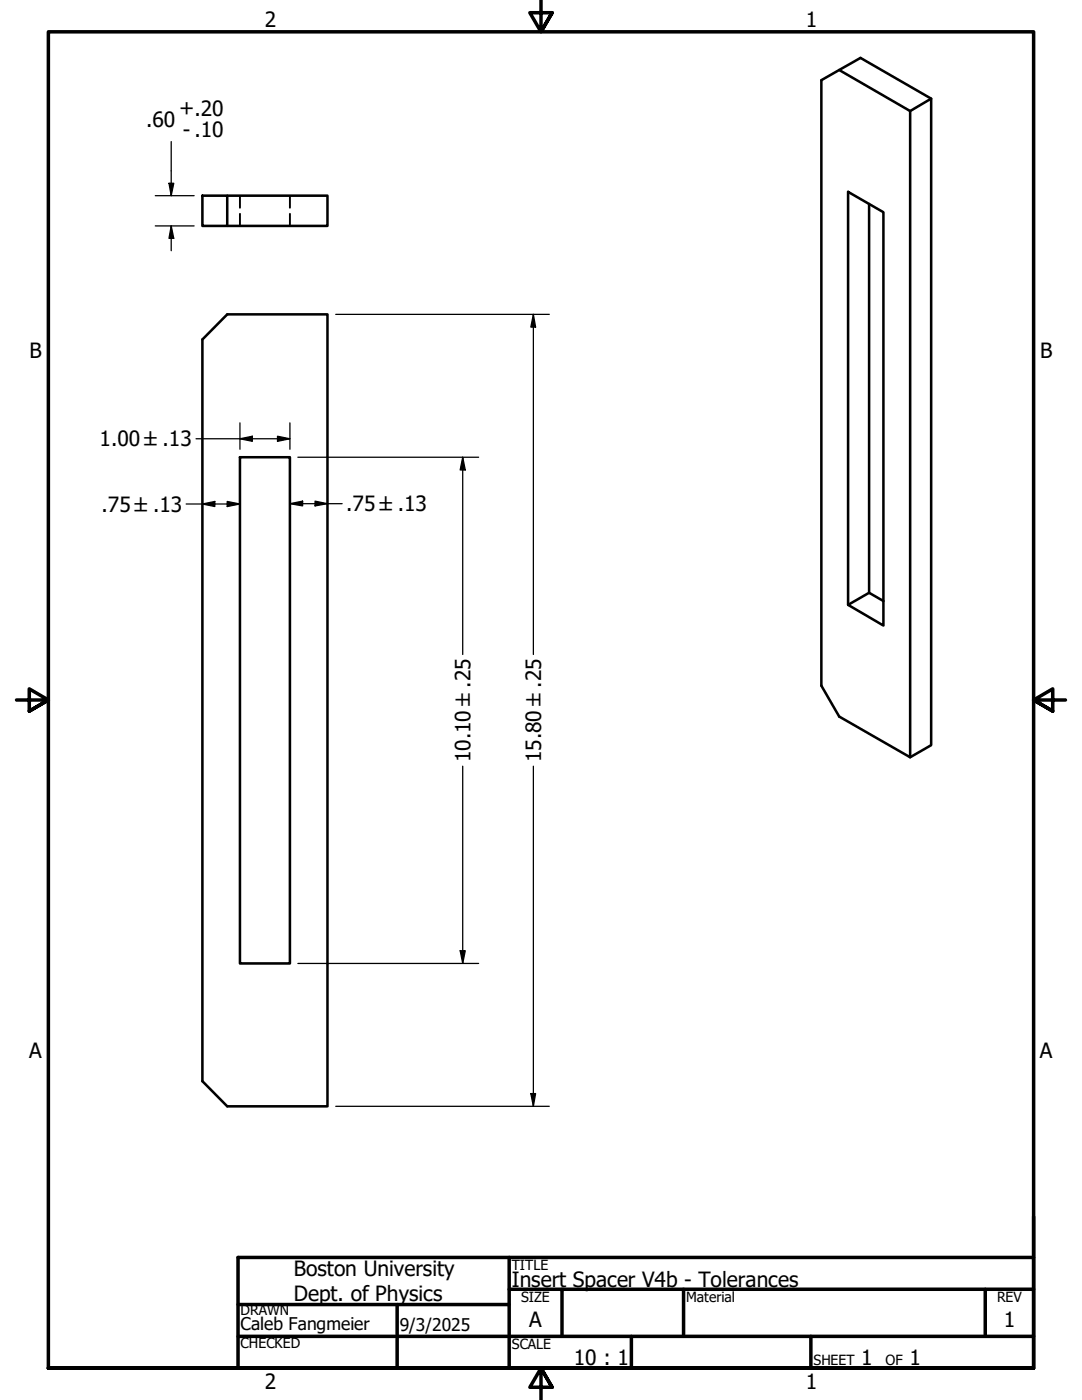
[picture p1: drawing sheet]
<svg xmlns="http://www.w3.org/2000/svg" width="216mm" height="279mm" viewBox="0 0 216 279" stroke-linecap="round" stroke-linejoin="round" font-family="sans-serif">
<!-- layer: Visible (ANSI) -->
<path d="M167.4 14l14.2 8.2v128.9l-14.2-8.1-3.5-6.2v-120.8l7.8-4.4 14.1 8.1M40.4 39.1h4.9v6h-4.9zM45.3 39.1h20v6h-20M169.2 38.3l7.1 4.1v82.4l-7.1-4.1zM181.6 22.2l4.2-2.5v129l-4.2 2.4M173.4 40.7v77.6M45.3 62.7h20v158.1h-20l-4.9-5v-148zM47.9 91.2h9.9v101.1h-9.9zM176.3 120l-2.9-1.7-4.2 2.4" fill="none" stroke="#000" stroke-width=".51"/>
<!-- layer: Hidden (ANSI) -->
<path d="M47.9 39.1v2.4M57.8 39.1v2.4M47.9 42.7v2.4M57.8 42.7v2.4" fill="none" stroke="#000" stroke-width=".38"/>
<!-- layer: Border (ANSI) -->
<g fill="none" stroke="#000" stroke-width=".7">
<path d="M107.9 0v6.4l-2.2-3.9h4.5l-2.3 3.9 2.3-3.9M3.3 139.7h6.4l-3.9-2.2v4.4l3.9-2.2-3.9 2.2M212.6 139.7h-6.4l3.9-2.2v4.4l-3.9-2.2 3.9 2.2M101.6 257.3h104.6M101.6 251v22M112.1 257.3v9.4M136.4 257.3v9.4M196.6 257.3v9.4M206.2 242.8v30.2h-158.7v-22h158.7M9.7 273v-266.6h196.5v266.6h-196.5h196.5M47.5 260.3h54.1M47.5 266.7h158.7"/>
<path d="M79.2 260.3v12.7M110.2 276.9l-2.3-3.9 2.3 3.9h-4.5l2.2-3.9v6.4M126 266.7v6.3M161.8 266.7v6.3"/>
</g>
<!-- layer: Dimension (ANSI) -->
<g fill="none" stroke="#000" stroke-width=".25">
<path d="M31 39.1h7.7M33.7 36.6h1l-.5 2.5zM34.2 28.3v10.8M31 45.1h7.7M34.2 45.1l.5 2.5h-1zM34.2 45.1v4.9M67 62.7h42.6M106.4 62.7l.5 2.6h-1zM106.4 62.7v67.9M39.1 87.6h18.7M47.9 87.6l2.5-.5v1zM47.9 84.4v5.3"/>
<path d="M55.4 87.1l2.4 .5-2.4 .5zM57.8 84.4v5.3M59.4 91.2h36.1M92.3 91.2l.5 2.6h-1zM92.3 91.2v39.4M37.1 100.6h10.8M40.4 100.6l2.5-.5v1zM45.3 100.1l2.6 .5-2.6 .5zM57.8 100.5l2.6-.5v1zM57.8 100.5h10.5M62.9 100l2.4 .5-2.4 .5zM92.3 152.9v39.4"/>
<path d="M106.4 152.9v67.9M59.4 192.3h36.1M91.8 189.7h1l-.5 2.6zM105.9 218.2h1l-.5 2.6zM67 220.8h42.6"/>
</g>
<path d="M33.7 36.6h1l-.5 2.5zM34.2 45.1l.5 2.5h-1zM106.4 62.7l.5 2.6h-1zM47.9 87.6l2.5-.5v1zM55.4 87.1l2.4 .5-2.4 .5zM92.3 91.2l.5 2.6h-1zM40.4 100.6l2.5-.5v1zM45.3 100.1l2.6 .5-2.6 .5zM57.8 100.5l2.6-.5v1zM62.9 100l2.4 .5-2.4 .5zM91.8 189.7h1l-.5 2.6zM105.9 218.2h1l-.5 2.6z" fill="#000"/>
<g font-size="4.2">
<text x="52.8" y="5.3">2</text>
<text x="160.8" y="5.3">1</text>
<text x="35.8" y="23">+.20</text>
<text x="29.1" y="25.3">.60</text>
<text x="36.5" y="27.2">- .10</text>
<text x="5.9" y="71.4">B</text>
<text x="207.6" y="71.4">B</text>
<text x="19.9" y="89.1">1.00 ±.13</text>
<text x="20.3" y="102.1">.75 ±.13</text>
<text x="69.1" y="102">.75 ±.13</text>
<text x="93.9" y="152.1" transform="rotate(-90 93.9 152.1)">10.10 ±.25</text>
<text x="107.9" y="152.1" transform="rotate(-90 107.9 152.1)">15.80 ±.25</text>
<text x="5.8" y="211.1">A</text>
<text x="207.5" y="211.1">A</text>
<text x="58.6" y="254.6">Boston University</text>
<text x="102.1" y="256.8">Insert Spacer V4b - Tolerances</text>
<text x="58.6" y="259.6">Dept. of Physics</text>
<text x="105.6" y="264.8">A</text>
<text x="200.3" y="264.8">1</text>
<text x="114.5" y="272.5">10 : 1</text>
<text x="171.8" y="272.5">1</text>
<text x="181.5" y="272.5">1</text>
<text x="52.8" y="277.1">2</text>
<text x="160.8" y="277.1">1</text>
</g>
<g font-size="3.5">
<text x="48" y="265.4">Caleb Fangmeier</text>
<text x="79.8" y="265.6">9/3/2025</text>
</g>
<g font-size="2.8">
<text x="102.1" y="253.4">TITLE</text>
<text x="48" y="262.4">DRAWN</text>
<text x="104" y="259.9">SIZE</text>
<text x="136.9" y="259.9">Material</text>
<text x="198.9" y="259.8">REV</text>
<text x="48" y="269">CHECKED</text>
<text x="102.1" y="269.3">SCALE</text>
<text x="162.3" y="272.5">SHEET</text>
<text x="176.7" y="272.5">OF</text>
</g>
</svg>
